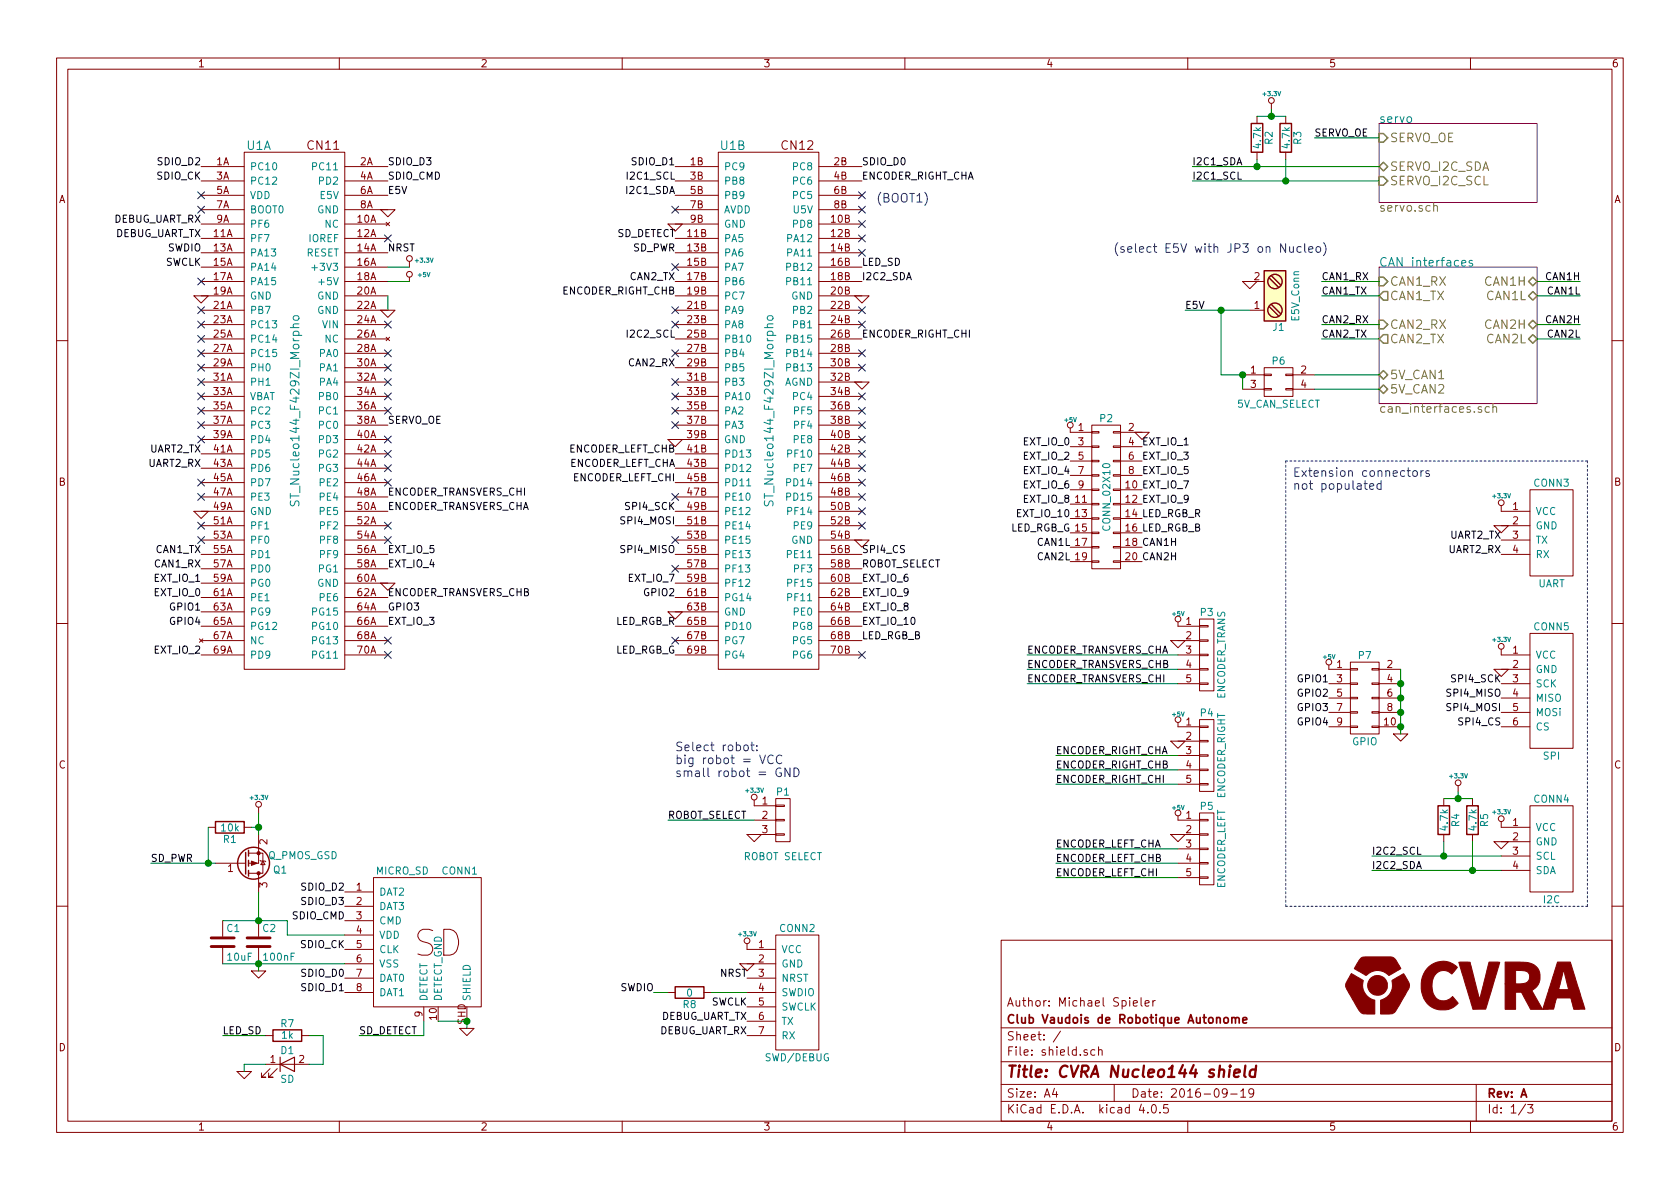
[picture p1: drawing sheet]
EESchema Schematic File Version 2
LIBS:power
LIBS:device
LIBS:transistors
LIBS:conn
LIBS:linear
LIBS:regul
LIBS:74xx
LIBS:cmos4000
LIBS:adc-dac
LIBS:memory
LIBS:xilinx
LIBS:microcontrollers
LIBS:dsp
LIBS:microchip
LIBS:analog_switches
LIBS:motorola
LIBS:texas
LIBS:intel
LIBS:audio
LIBS:interface
LIBS:digital-audio
LIBS:philips
LIBS:display
LIBS:cypress
LIBS:siliconi
LIBS:opto
LIBS:atmel
LIBS:contrib
LIBS:valves
LIBS:_connectors
LIBS:_discrete
LIBS:_div
LIBS:_ic
LIBS:_linear-regulators
LIBS:_power
LIBS:_sensors
LIBS:_stm32
LIBS:_transceiver
LIBS:_wireless
LIBS:cvra
LIBS:logo
LIBS:Mec
LIBS:shield-cache
EELAYER 25 0
EELAYER END
$Descr A4 11693 8268
encoding utf-8
Sheet 1 3
Title "CVRA Nucleo144 shield"
Date "2016-09-19"
Rev "A"
Comp "Club Vaudois de Robotique Autonome"
Comment1 "Author: Michael Spieler"
Comment2 ""
Comment3 ""
Comment4 ""
$EndDescr
$Comp
L ST_Nucleo144_F429ZI_Morpho U1
U 1 1
P 2050 2850
F 0 "U1" H 1800 4700 60  0000 C CNN
F 1 "ST_Nucleo144_F429ZI_Morpho" V 2050 2850 60  0000 C CNN
F 2 "_connectors:ST_Nucleo144_F429ZI_Morpho" H 2050 3200 60  0001 C CNN
F 3 "" H 2050 3200 60  0000 C CNN
	1    2050 2850
	1    0    0    -1  
$EndComp
$Comp
L ST_Nucleo144_F429ZI_Morpho U1
U 2 1
P 5350 2850
F 0 "U1" H 5100 4700 60  0000 C CNN
F 1 "ST_Nucleo144_F429ZI_Morpho" V 5350 2850 60  0000 C CNN
F 2 "_connectors:ST_Nucleo144_F429ZI_Morpho" H 5350 3200 60  0001 C CNN
F 3 "" H 5350 3200 60  0000 C CNN
	2    5350 2850
	1    0    0    -1  
$EndComp
$Comp
L CVRA_logo #G1
U 1 1
P 10200 6850
F 0 "#G1" H 10200 6682 60  0001 C CNN
F 1 "CVRA_logo" H 10200 7018 60  0001 C CNN
F 2 "" H 10200 6850 60  0000 C CNN
F 3 "" H 10200 6850 60  0000 C CNN
	1    10200 6850
	1    0    0    -1  
$EndComp
$Comp
L I2C CONN4
U 1 1
P 10800 5900
F 0 "CONN4" H 10800 6250 50  0000 C CNN
F 1 "I2C" H 10800 5550 50  0000 C CNN
F 2 "_connectors:Molex-PicoBlade-4" H 10800 5900 50  0001 C CNN
F 3 "DOCUMENTATION" H 10800 5900 50  0001 C CNN
	1    10800 5900
	1    0    0    -1  
$EndComp
$Comp
L SPI CONN5
U 1 1
P 11200 5050
F 0 "CONN5" H 10800 5750 50  0000 C CNN
F 1 "SPI" H 10800 4850 50  0000 C CNN
F 2 "_connectors:Molex-PicoBlade-6" H 11100 5600 39  0001 C CNN
F 3 "" H 11100 5600 39  0000 C CNN
	1    11200 5050
	1    0    0    -1  
$EndComp
$Comp
L UART CONN3
U 1 1
P 10800 3700
F 0 "CONN3" H 10800 4050 50  0000 C CNN
F 1 "UART" H 10800 3350 50  0000 C CNN
F 2 "_connectors:Molex-PicoBlade-4" H 10800 3700 50  0001 C CNN
F 3 "DOCUMENTATION" H 10800 3700 50  0001 C CNN
	1    10800 3700
	1    0    0    -1  
$EndComp
$Comp
L GND #PWR01
U 1 1
P 9750 5100
F 0 "#PWR01" H 9750 5100 30  0001 C CNN
F 1 "GND" H 9750 5030 30  0001 C CNN
F 2 "" H 9750 5100 60  0000 C CNN
F 3 "" H 9750 5100 60  0000 C CNN
	1    9750 5100
	1    0    0    -1  
$EndComp
Text Label 9250 4750 2    50   ~ 0
GPIO1
Text Label 9250 4850 2    50   ~ 0
GPIO2
Text Label 9250 4950 2    50   ~ 0
GPIO3
Text Label 9250 5050 2    50   ~ 0
GPIO4
$Sheet
S 9600 1850 1100 950 
U 58172972
F0 "CAN interfaces" 60
F1 "can_interfaces.sch" 60
F2 "CAN1_RX" I L 9600 1950 60 
F3 "CAN1_TX" O L 9600 2050 60 
F4 "CAN2_RX" I L 9600 2250 60 
F5 "CAN2_TX" O L 9600 2350 60 
F6 "CAN1H" B R 10700 1950 60 
F7 "CAN1L" B R 10700 2050 60 
F8 "CAN2H" B R 10700 2250 60 
F9 "CAN2L" B R 10700 2350 60 
F10 "5V_CAN1" B L 9600 2600 60 
F11 "5V_CAN2" B L 9600 2700 60 
$EndSheet
$Comp
L MICRO_SD CONN1
U 1 1
P 3000 6550
F 0 "CONN1" H 3200 7050 50  0000 C CNN
F 1 "MICRO_SD" H 2800 7050 50  0000 C CNN
F 2 "_div:_Molex-microSD-502570-0893" H 3100 6550 50  0001 C CNN
F 3 "DOCUMENTATION" H 3100 6550 50  0001 C CNN
	1    3000 6550
	1    0    0    -1  
$EndComp
Text Label 2400 6800 2    50   ~ 0
SDIO_D0
Text Label 2400 6900 2    50   ~ 0
SDIO_D1
Text Label 2400 6200 2    50   ~ 0
SDIO_D2
Text Label 2400 6300 2    50   ~ 0
SDIO_D3
Text Label 2400 6400 2    50   ~ 0
SDIO_CMD
Text Label 2400 6600 2    50   ~ 0
SDIO_CK
Text Label 4700 1650 2    50   ~ 0
SD_DETECT
Text Label 2500 7200 0    50   ~ 0
SD_DETECT
Text Label 1400 1250 2    50   ~ 0
SDIO_CK
Text Label 2700 1150 0    50   ~ 0
SDIO_D3
Text Label 1400 1150 2    50   ~ 0
SDIO_D2
Text Label 4700 1150 2    50   ~ 0
SDIO_D1
Text Label 6000 1150 0    50   ~ 0
SDIO_D0
Text Label 2700 1250 0    50   ~ 0
SDIO_CMD
$Comp
L GND #PWR02
U 1 1
P 3250 7150
F 0 "#PWR02" H 3250 7150 30  0001 C CNN
F 1 "GND" H 3250 7080 30  0001 C CNN
F 2 "" H 3250 7150 60  0000 C CNN
F 3 "" H 3250 7150 60  0000 C CNN
	1    3250 7150
	1    0    0    -1  
$EndComp
Text Label 1050 6000 0    50   ~ 0
SD_PWR
$Comp
L C C2
U 1 1
P 1800 6550
F 0 "C2" H 1825 6650 50  0000 L CNN
F 1 "100nF" H 1825 6450 50  0000 L CNN
F 2 "Capacitors_SMD:C_0805" H 1838 6400 50  0001 C CNN
F 3 "" H 1800 6550 50  0000 C CNN
	1    1800 6550
	1    0    0    -1  
$EndComp
$Comp
L C C1
U 1 1
P 1550 6550
F 0 "C1" H 1575 6650 50  0000 L CNN
F 1 "10uF" H 1575 6450 50  0000 L CNN
F 2 "Capacitors_SMD:C_0805" H 1588 6400 50  0001 C CNN
F 3 "" H 1550 6550 50  0000 C CNN
	1    1550 6550
	1    0    0    -1  
$EndComp
$Comp
L GND #PWR03
U 1 1
P 1800 6750
F 0 "#PWR03" H 1800 6750 30  0001 C CNN
F 1 "GND" H 1800 6680 30  0001 C CNN
F 2 "" H 1800 6750 60  0000 C CNN
F 3 "" H 1800 6750 60  0000 C CNN
	1    1800 6750
	1    0    0    -1  
$EndComp
$Comp
L Q_PMOS_GSD Q1
U 1 1
P 1700 6000
F 0 "Q1" H 2000 6050 50  0000 R CNN
F 1 "Q_PMOS_GSD" H 2350 5950 50  0000 R CNN
F 2 "TO_SOT_Packages_SMD:SOT-23_Handsoldering" H 1900 6100 50  0001 C CNN
F 3 "" H 1700 6000 50  0000 C CNN
	1    1700 6000
	1    0    0    1   
$EndComp
$Comp
L R R1
U 1 1
P 1600 5750
F 0 "R1" V 1680 5750 50  0000 C CNN
F 1 "10k" V 1600 5750 50  0000 C CNN
F 2 "Resistors_SMD:R_0805" V 1530 5750 50  0001 C CNN
F 3 "" H 1600 5750 50  0000 C CNN
	1    1600 5750
	0    1    1    0   
$EndComp
Text Label 4700 1750 2    50   ~ 0
SD_PWR
$Comp
L CONN_02X10 P2
U 1 1
P 7700 3450
F 0 "P2" H 7700 4000 50  0000 C CNN
F 1 "CONN_02X10" V 7700 3450 50  0000 C CNN
F 2 "Connect:IDC_Header_Straight_20pins" H 7700 2250 50  0001 C CNN
F 3 "" H 7700 2250 50  0000 C CNN
	1    7700 3450
	1    0    0    -1  
$EndComp
$Comp
L +5V #PWR04
U 1 1
P 7450 3000
F 0 "#PWR04" H 7450 3090 20  0001 C CNN
F 1 "+5V" H 7450 3090 30  0000 C CNN
F 2 "" H 7450 3000 60  0000 C CNN
F 3 "" H 7450 3000 60  0000 C CNN
	1    7450 3000
	1    0    0    -1  
$EndComp
$Comp
L GND #PWR05
U 1 1
P 7950 3000
F 0 "#PWR05" H 7950 3000 30  0001 C CNN
F 1 "GND" H 7950 2930 30  0001 C CNN
F 2 "" H 7950 3000 60  0000 C CNN
F 3 "" H 7950 3000 60  0000 C CNN
	1    7950 3000
	1    0    0    -1  
$EndComp
$Comp
L CONN_02X05 P7
U 1 1
P 9500 4850
F 0 "P7" H 9500 5150 50  0000 C CNN
F 1 "GPIO" H 9500 4550 50  0000 C CNN
F 2 "Pin_Headers:Pin_Header_Straight_2x05" H 9500 3650 50  0001 C CNN
F 3 "" H 9500 3650 50  0000 C CNN
	1    9500 4850
	1    0    0    -1  
$EndComp
$Comp
L +5V #PWR06
U 1 1
P 9250 4650
F 0 "#PWR06" H 9250 4740 20  0001 C CNN
F 1 "+5V" H 9250 4740 30  0000 C CNN
F 2 "" H 9250 4650 60  0000 C CNN
F 3 "" H 9250 4650 60  0000 C CNN
	1    9250 4650
	1    0    0    -1  
$EndComp
$Comp
L CONN_01X05 P4
U 1 1
P 8400 5250
F 0 "P4" H 8400 5550 50  0000 C CNN
F 1 "ENCODER_RIGHT" V 8500 5250 50  0000 C CNN
F 2 "_connectors:Molex-PicoBlade-5" H 8400 5250 50  0001 C CNN
F 3 "" H 8400 5250 50  0000 C CNN
	1    8400 5250
	1    0    0    -1  
$EndComp
$Comp
L CONN_01X05 P5
U 1 1
P 8400 5900
F 0 "P5" H 8400 6200 50  0000 C CNN
F 1 "ENCODER_LEFT" V 8500 5900 50  0000 C CNN
F 2 "_connectors:Molex-PicoBlade-5" H 8400 5900 50  0001 C CNN
F 3 "" H 8400 5900 50  0000 C CNN
	1    8400 5900
	1    0    0    -1  
$EndComp
$Comp
L +5V #PWR07
U 1 1
P 8200 5050
F 0 "#PWR07" H 8200 5140 20  0001 C CNN
F 1 "+5V" H 8200 5140 30  0000 C CNN
F 2 "" H 8200 5050 60  0000 C CNN
F 3 "" H 8200 5050 60  0000 C CNN
	1    8200 5050
	1    0    0    -1  
$EndComp
$Comp
L GND #PWR08
U 1 1
P 8200 5800
F 0 "#PWR08" H 8200 5800 30  0001 C CNN
F 1 "GND" H 8200 5730 30  0001 C CNN
F 2 "" H 8200 5800 60  0000 C CNN
F 3 "" H 8200 5800 60  0000 C CNN
	1    8200 5800
	1    0    0    -1  
$EndComp
$Comp
L GND #PWR09
U 1 1
P 8200 5150
F 0 "#PWR09" H 8200 5150 30  0001 C CNN
F 1 "GND" H 8200 5080 30  0001 C CNN
F 2 "" H 8200 5150 60  0000 C CNN
F 3 "" H 8200 5150 60  0000 C CNN
	1    8200 5150
	1    0    0    -1  
$EndComp
Text Label 7350 5250 0    50   ~ 0
ENCODER_RIGHT_CHA
Text Label 7350 5350 0    50   ~ 0
ENCODER_RIGHT_CHB
Text Label 7350 5900 0    50   ~ 0
ENCODER_LEFT_CHA
Text Label 7350 6000 0    50   ~ 0
ENCODER_LEFT_CHB
Text Label 7350 5450 0    50   ~ 0
ENCODER_RIGHT_CHI
Text Label 7350 6100 0    50   ~ 0
ENCODER_LEFT_CHI
$Sheet
S 9600 850  1100 550 
U 584D3A1E
F0 "servo" 60
F1 "servo.sch" 60
F2 "SERVO_I2C_SDA" B L 9600 1150 60 
F3 "SERVO_I2C_SCL" I L 9600 1250 60 
F4 "SERVO_OE" I L 9600 950 60 
$EndSheet
Text Label 9200 2050 0    50   ~ 0
CAN1_TX
Text Label 9200 1950 0    50   ~ 0
CAN1_RX
Text Label 1400 3950 2    50   ~ 0
CAN1_RX
Text Label 1400 3850 2    50   ~ 0
CAN1_TX
Text Label 4700 1950 2    50   ~ 0
CAN2_TX
Text Label 4700 2550 2    50   ~ 0
CAN2_RX
Text Label 9200 2250 0    50   ~ 0
CAN2_RX
Text Label 9200 2350 0    50   ~ 0
CAN2_TX
$Comp
L CONN_01X05 P3
U 1 1
P 8400 4550
F 0 "P3" H 8400 4850 50  0000 C CNN
F 1 "ENCODER_TRANS" V 8500 4550 50  0000 C CNN
F 2 "_connectors:Molex-PicoBlade-5" H 8400 4550 50  0001 C CNN
F 3 "" H 8400 4550 50  0000 C CNN
	1    8400 4550
	1    0    0    -1  
$EndComp
Text Label 7150 4550 0    50   ~ 0
ENCODER_TRANSVERS_CHA
Text Label 7150 4650 0    50   ~ 0
ENCODER_TRANSVERS_CHB
Text Label 7150 4750 0    50   ~ 0
ENCODER_TRANSVERS_CHI
Text Label 6000 3850 0    50   ~ 0
SPI4_CS
Text Label 4700 3550 2    50   ~ 0
SPI4_SCK
Text Label 4700 3850 2    50   ~ 0
SPI4_MISO
Text Label 4700 3650 2    50   ~ 0
SPI4_MOSI
Text Label 10450 4750 2    50   ~ 0
SPI4_SCK
Text Label 10450 4950 2    50   ~ 0
SPI4_MOSI
Text Label 10450 4850 2    50   ~ 0
SPI4_MISO
Text Label 10450 5050 2    50   ~ 0
SPI4_CS
$Comp
L GND #PWR010
U 1 1
P 10450 4650
F 0 "#PWR010" H 10450 4650 30  0001 C CNN
F 1 "GND" H 10450 4580 30  0001 C CNN
F 2 "" H 10450 4650 60  0000 C CNN
F 3 "" H 10450 4650 60  0000 C CNN
	1    10450 4650
	1    0    0    -1  
$EndComp
Text Label 4700 2350 2    50   ~ 0
I2C2_SCL
Text Label 6000 1950 0    50   ~ 0
I2C2_SDA
Text Label 1400 3150 2    50   ~ 0
UART2_TX
Text Label 1400 3250 2    50   ~ 0
UART2_RX
Text Label 10450 3750 2    50   ~ 0
UART2_TX
Text Label 10450 3850 2    50   ~ 0
UART2_RX
Text Label 9550 6050 0    50   ~ 0
I2C2_SDA
Text Label 9550 5950 0    50   ~ 0
I2C2_SCL
$Comp
L GND #PWR011
U 1 1
P 10450 3650
F 0 "#PWR011" H 10450 3650 30  0001 C CNN
F 1 "GND" H 10450 3580 30  0001 C CNN
F 2 "" H 10450 3650 60  0000 C CNN
F 3 "" H 10450 3650 60  0000 C CNN
	1    10450 3650
	1    0    0    -1  
$EndComp
$Comp
L GND #PWR012
U 1 1
P 10450 5850
F 0 "#PWR012" H 10450 5850 30  0001 C CNN
F 1 "GND" H 10450 5780 30  0001 C CNN
F 2 "" H 10450 5850 60  0000 C CNN
F 3 "" H 10450 5850 60  0000 C CNN
	1    10450 5850
	1    0    0    -1  
$EndComp
$Comp
L SWD/DEBUG CONN2
U 1 1
P 5550 6900
F 0 "CONN2" H 5550 7350 50  0000 C CNN
F 1 "SWD/DEBUG" H 5550 6450 50  0000 C CNN
F 2 "Connectors_Molex:Molex_PicoBlade_53261-0771_07x1.25mm_Angled" H 5550 6850 50  0001 C CNN
F 3 "DOCUMENTATION" H 5550 6850 50  0001 C CNN
	1    5550 6900
	1    0    0    -1  
$EndComp
Text Label 6000 1250 0    50   ~ 0
ENCODER_RIGHT_CHA
Text Label 4700 2050 2    50   ~ 0
ENCODER_RIGHT_CHB
Text Label 6000 2350 0    50   ~ 0
ENCODER_RIGHT_CHI
NoConn ~ 6000 1350
Text Label 4700 3250 2    50   ~ 0
ENCODER_LEFT_CHA
Text Label 4700 3150 2    50   ~ 0
ENCODER_LEFT_CHB
Text Label 4700 3350 2    50   ~ 0
ENCODER_LEFT_CHI
Text Label 2700 3550 0    50   ~ 0
ENCODER_TRANSVERS_CHA
Text Label 2700 4150 0    50   ~ 0
ENCODER_TRANSVERS_CHB
Text Label 2700 3450 0    50   ~ 0
ENCODER_TRANSVERS_CHI
$Comp
L +5V #PWR013
U 1 1
P 8200 4350
F 0 "#PWR013" H 8200 4440 20  0001 C CNN
F 1 "+5V" H 8200 4440 30  0000 C CNN
F 2 "" H 8200 4350 60  0000 C CNN
F 3 "" H 8200 4350 60  0000 C CNN
	1    8200 4350
	1    0    0    -1  
$EndComp
$Comp
L GND #PWR014
U 1 1
P 8200 4450
F 0 "#PWR014" H 8200 4450 30  0001 C CNN
F 1 "GND" H 8200 4380 30  0001 C CNN
F 2 "" H 8200 4450 60  0000 C CNN
F 3 "" H 8200 4450 60  0000 C CNN
	1    8200 4450
	1    0    0    -1  
$EndComp
Text Label 5200 7100 2    50   ~ 0
DEBUG_UART_TX
Text Label 5200 7200 2    50   ~ 0
DEBUG_UART_RX
Text Label 1400 1550 2    50   ~ 0
DEBUG_UART_RX
Text Label 1400 1650 2    50   ~ 0
DEBUG_UART_TX
Text Label 5200 7000 2    50   ~ 0
SWCLK
Text Label 4550 6900 2    50   ~ 0
SWDIO
Text Label 5200 6800 2    50   ~ 0
NRST
$Comp
L GND #PWR015
U 1 1
P 5200 6700
F 0 "#PWR015" H 5200 6700 30  0001 C CNN
F 1 "GND" H 5200 6630 30  0001 C CNN
F 2 "" H 5200 6700 60  0000 C CNN
F 3 "" H 5200 6700 60  0000 C CNN
	1    5200 6700
	1    0    0    -1  
$EndComp
Text Label 2700 1750 0    50   ~ 0
NRST
Text Label 1400 1750 2    50   ~ 0
SWDIO
Text Label 1400 1850 2    50   ~ 0
SWCLK
Text Label 11000 1950 2    50   ~ 0
CAN1H
Text Label 11000 2250 2    50   ~ 0
CAN2H
Text Label 11000 2050 2    50   ~ 0
CAN1L
Text Label 11000 2350 2    50   ~ 0
CAN2L
Text Label 7950 3800 0    50   ~ 0
CAN1H
Text Label 7450 3800 2    50   ~ 0
CAN1L
Text Label 7950 3900 0    50   ~ 0
CAN2H
Text Label 7450 3900 2    50   ~ 0
CAN2L
$Comp
L CONN_01X03 P1
U 1 1
P 5450 5700
F 0 "P1" H 5450 5900 50  0000 C CNN
F 1 "ROBOT SELECT" H 5450 5450 50  0000 C CNN
F 2 "Pin_Headers:Pin_Header_Straight_1x03" H 5450 5700 50  0001 C CNN
F 3 "" H 5450 5700 50  0000 C CNN
	1    5450 5700
	1    0    0    -1  
$EndComp
Text Label 6000 3950 0    50   ~ 0
ROBOT_SELECT
Text Label 4650 5700 0    50   ~ 0
ROBOT_SELECT
$Comp
L GND #PWR016
U 1 1
P 5250 5800
F 0 "#PWR016" H 5250 5800 30  0001 C CNN
F 1 "GND" H 5250 5730 30  0001 C CNN
F 2 "" H 5250 5800 60  0000 C CNN
F 3 "" H 5250 5800 60  0000 C CNN
	1    5250 5800
	1    0    0    -1  
$EndComp
Text Label 4700 1250 2    50   ~ 0
I2C1_SCL
Text Label 4700 1350 2    50   ~ 0
I2C1_SDA
Text Label 8300 1250 0    50   ~ 0
I2C1_SCL
Text Label 8300 1150 0    50   ~ 0
I2C1_SDA
Text Label 9150 950  0    50   ~ 0
SERVO_OE
Text Label 2700 2950 0    50   ~ 0
SERVO_OE
NoConn ~ 6000 2150
Text Notes 4700 5400 0    60   ~ 0
Select robot:\nbig robot = VCC\nsmall robot = GND
Text Label 1400 4250 2    50   ~ 0
GPIO1
Text Label 4700 4150 2    50   ~ 0
GPIO2
Text Label 2700 4250 0    50   ~ 0
GPIO3
Text Label 1400 4350 2    50   ~ 0
GPIO4
Text Label 7450 3100 2    50   ~ 0
EXT_IO_0
Text Label 7950 3100 0    50   ~ 0
EXT_IO_1
Text Label 7950 3200 0    50   ~ 0
EXT_IO_3
Text Label 7950 3300 0    50   ~ 0
EXT_IO_5
Text Label 7950 3400 0    50   ~ 0
EXT_IO_7
Text Label 7950 3500 0    50   ~ 0
EXT_IO_9
Text Label 7450 3200 2    50   ~ 0
EXT_IO_2
Text Label 7450 3300 2    50   ~ 0
EXT_IO_4
Text Label 7450 3400 2    50   ~ 0
EXT_IO_6
Text Label 7450 3500 2    50   ~ 0
EXT_IO_8
Text Label 7450 3600 2    50   ~ 0
EXT_IO_10
Text Label 7950 3600 0    50   ~ 0
LED_RGB_R
Text Label 7950 3700 0    50   ~ 0
LED_RGB_B
Text Label 7450 3700 2    50   ~ 0
LED_RGB_G
Text Label 1400 4150 2    50   ~ 0
EXT_IO_0
Text Label 1400 4050 2    50   ~ 0
EXT_IO_1
Text Label 1400 4550 2    50   ~ 0
EXT_IO_2
Text Label 2700 3950 0    50   ~ 0
EXT_IO_4
Text Label 6000 4050 0    50   ~ 0
EXT_IO_6
Text Label 6000 4250 0    50   ~ 0
EXT_IO_8
Text Label 6000 4350 0    50   ~ 0
EXT_IO_10
Text Label 4700 4550 2    50   ~ 0
LED_RGB_G
Text Label 2700 4350 0    50   ~ 0
EXT_IO_3
Text Label 2700 3850 0    50   ~ 0
EXT_IO_5
Text Label 4700 4050 2    50   ~ 0
EXT_IO_7
Text Label 6000 4150 0    50   ~ 0
EXT_IO_9
Text Label 4700 4350 2    50   ~ 0
LED_RGB_R
Text Label 6000 4450 0    50   ~ 0
LED_RGB_B
$Comp
L R R4
U 1 1
P 10050 5700
F 0 "R4" V 10130 5700 50  0000 C CNN
F 1 "4.7k" V 10050 5700 50  0000 C CNN
F 2 "Resistors_SMD:R_0805" V 9980 5700 50  0001 C CNN
F 3 "" H 10050 5700 50  0000 C CNN
	1    10050 5700
	1    0    0    -1  
$EndComp
$Comp
L R R5
U 1 1
P 10250 5700
F 0 "R5" V 10330 5700 50  0000 C CNN
F 1 "4.7k" V 10250 5700 50  0000 C CNN
F 2 "Resistors_SMD:R_0805" V 10180 5700 50  0001 C CNN
F 3 "" H 10250 5700 50  0000 C CNN
	1    10250 5700
	1    0    0    -1  
$EndComp
$Comp
L R R2
U 1 1
P 8750 950
F 0 "R2" V 8830 950 50  0000 C CNN
F 1 "4.7k" V 8750 950 50  0000 C CNN
F 2 "Resistors_SMD:R_0805" V 8680 950 50  0001 C CNN
F 3 "" H 8750 950 50  0000 C CNN
	1    8750 950 
	1    0    0    -1  
$EndComp
$Comp
L R R3
U 1 1
P 8950 950
F 0 "R3" V 9030 950 50  0000 C CNN
F 1 "4.7k" V 8950 950 50  0000 C CNN
F 2 "Resistors_SMD:R_0805" V 8880 950 50  0001 C CNN
F 3 "" H 8950 950 50  0000 C CNN
	1    8950 950 
	1    0    0    -1  
$EndComp
Text Notes 6100 1400 0    60   ~ 0
(BOOT1)
$Comp
L +5V #PWR017
U 1 1
P 2850 1950
F 0 "#PWR017" H 2850 2040 20  0001 C CNN
F 1 "+5V" H 2950 2000 30  0000 C CNN
F 2 "" H 2850 1950 60  0001 C CNN
F 3 "" H 2850 1950 60  0001 C CNN
	1    2850 1950
	1    0    0    -1  
$EndComp
$Comp
L Screw_Terminal_1x02 J1
U 1 1
P 8900 2050
F 0 "J1" H 8900 2300 50  0000 C TNN
F 1 "E5V_Conn" V 8750 2050 50  0000 C TNN
F 2 "Terminal_Blocks:TerminalBlock_Pheonix_MKDS1.5-2pol" H 8900 1825 50  0001 C CNN
F 3 "" H 8875 2050 50  0001 C CNN
	1    8900 2050
	-1   0    0    1   
$EndComp
$Comp
L CONN_02X02 P6
U 1 1
P 8900 2650
F 0 "P6" H 8900 2800 50  0000 C CNN
F 1 "5V_CAN_SELECT" H 8900 2500 50  0000 C CNN
F 2 "Pin_Headers:Pin_Header_Straight_2x02" H 8900 1450 50  0001 C CNN
F 3 "" H 8900 1450 50  0000 C CNN
	1    8900 2650
	1    0    0    -1  
$EndComp
Text Label 2700 1350 0    50   ~ 0
E5V
Text Label 8250 2150 0    50   ~ 0
E5V
$Comp
L GND #PWR018
U 1 1
P 8700 1950
F 0 "#PWR018" H 8700 1950 30  0001 C CNN
F 1 "GND" H 8700 1880 30  0001 C CNN
F 2 "" H 8700 1950 60  0001 C CNN
F 3 "" H 8700 1950 60  0001 C CNN
	1    8700 1950
	1    0    0    -1  
$EndComp
Text Notes 7750 1750 0    60   ~ 0
(select E5V with JP3 on Nucleo)
Text Notes 9000 3400 0    60   ~ 0
Extension connectors\nnot populated
$Comp
L +3.3V #PWR019
U 1 1
P 1800 5650
F 0 "#PWR019" H 1800 5610 30  0001 C CNN
F 1 "+3.3V" H 1800 5760 30  0000 C CNN
F 2 "" H 1800 5650 60  0001 C CNN
F 3 "" H 1800 5650 60  0001 C CNN
	1    1800 5650
	1    0    0    -1  
$EndComp
$Comp
L +3.3V #PWR020
U 1 1
P 5250 5600
F 0 "#PWR020" H 5250 5560 30  0001 C CNN
F 1 "+3.3V" H 5250 5710 30  0000 C CNN
F 2 "" H 5250 5600 60  0001 C CNN
F 3 "" H 5250 5600 60  0001 C CNN
	1    5250 5600
	1    0    0    -1  
$EndComp
$Comp
L +3.3V #PWR021
U 1 1
P 10450 5750
F 0 "#PWR021" H 10450 5710 30  0001 C CNN
F 1 "+3.3V" H 10450 5860 30  0000 C CNN
F 2 "" H 10450 5750 60  0001 C CNN
F 3 "" H 10450 5750 60  0001 C CNN
	1    10450 5750
	1    0    0    -1  
$EndComp
$Comp
L +3.3V #PWR022
U 1 1
P 10450 4550
F 0 "#PWR022" H 10450 4510 30  0001 C CNN
F 1 "+3.3V" H 10450 4660 30  0000 C CNN
F 2 "" H 10450 4550 60  0001 C CNN
F 3 "" H 10450 4550 60  0001 C CNN
	1    10450 4550
	1    0    0    -1  
$EndComp
$Comp
L +3.3V #PWR023
U 1 1
P 10450 3550
F 0 "#PWR023" H 10450 3510 30  0001 C CNN
F 1 "+3.3V" H 10450 3660 30  0000 C CNN
F 2 "" H 10450 3550 60  0001 C CNN
F 3 "" H 10450 3550 60  0001 C CNN
	1    10450 3550
	1    0    0    -1  
$EndComp
$Comp
L +3.3V #PWR024
U 1 1
P 8850 750
F 0 "#PWR024" H 8850 710 30  0001 C CNN
F 1 "+3.3V" H 8850 860 30  0000 C CNN
F 2 "" H 8850 750 60  0001 C CNN
F 3 "" H 8850 750 60  0001 C CNN
	1    8850 750 
	1    0    0    -1  
$EndComp
$Comp
L +5V #PWR025
U 1 1
P 8200 5700
F 0 "#PWR025" H 8200 5790 20  0001 C CNN
F 1 "+5V" H 8200 5790 30  0000 C CNN
F 2 "" H 8200 5700 60  0000 C CNN
F 3 "" H 8200 5700 60  0000 C CNN
	1    8200 5700
	1    0    0    -1  
$EndComp
$Comp
L +3.3V #PWR026
U 1 1
P 10150 5500
F 0 "#PWR026" H 10150 5460 30  0001 C CNN
F 1 "+3.3V" H 10150 5610 30  0000 C CNN
F 2 "" H 10150 5500 60  0001 C CNN
F 3 "" H 10150 5500 60  0001 C CNN
	1    10150 5500
	1    0    0    -1  
$EndComp
$Comp
L +3.3V #PWR027
U 1 1
P 2850 1850
F 0 "#PWR027" H 2850 1810 30  0001 C CNN
F 1 "+3.3V" H 2950 1900 30  0000 C CNN
F 2 "" H 2850 1850 60  0001 C CNN
F 3 "" H 2850 1850 60  0001 C CNN
	1    2850 1850
	1    0    0    -1  
$EndComp
$Comp
L GND #PWR028
U 1 1
P 2700 1450
F 0 "#PWR028" H 2700 1450 30  0001 C CNN
F 1 "GND" H 2700 1380 30  0001 C CNN
F 2 "" H 2700 1450 60  0001 C CNN
F 3 "" H 2700 1450 60  0001 C CNN
	1    2700 1450
	1    0    0    -1  
$EndComp
$Comp
L GND #PWR029
U 1 1
P 2700 2150
F 0 "#PWR029" H 2700 2150 30  0001 C CNN
F 1 "GND" H 2700 2080 30  0001 C CNN
F 2 "" H 2700 2150 60  0001 C CNN
F 3 "" H 2700 2150 60  0001 C CNN
	1    2700 2150
	1    0    0    -1  
$EndComp
Wire Wire Line
	9750 4650 9750 5100
Connection ~ 9750 4850
Connection ~ 9750 4950
Connection ~ 9750 5050
Wire Wire Line
	2950 7100 2950 7200
Wire Wire Line
	2950 7200 2500 7200
Wire Wire Line
	3050 7100 3250 7100
Wire Wire Line
	3250 7100 3250 7150
Connection ~ 3250 7100
Wire Wire Line
	1550 6700 2400 6700
Connection ~ 1800 6700
Wire Wire Line
	2400 6500 2000 6500
Wire Wire Line
	2000 6500 2000 6400
Wire Wire Line
	2000 6400 1550 6400
Connection ~ 1800 6400
Wire Wire Line
	1800 6750 1800 6700
Wire Wire Line
	1050 6000 1500 6000
Wire Wire Line
	1800 5650 1800 5800
Wire Wire Line
	1750 5750 1800 5750
Connection ~ 1800 5750
Wire Wire Line
	1450 5750 1450 6000
Connection ~ 1450 6000
Wire Wire Line
	1800 6200 1800 6400
Connection ~ 9750 4750
Wire Wire Line
	9200 1950 9600 1950
Wire Wire Line
	9200 2050 9600 2050
Wire Wire Line
	9200 2350 9600 2350
Wire Wire Line
	9600 2250 9200 2250
Wire Wire Line
	8200 4550 7150 4550
Wire Wire Line
	7150 4650 8200 4650
Wire Wire Line
	7150 4750 8200 4750
Wire Wire Line
	7350 5250 8200 5250
Wire Wire Line
	7350 5350 8200 5350
Wire Wire Line
	7350 5450 8200 5450
Wire Wire Line
	7350 5900 8200 5900
Wire Wire Line
	7350 6000 8200 6000
Wire Wire Line
	8200 6100 7350 6100
Wire Wire Line
	10700 2250 11000 2250
Wire Wire Line
	10700 2350 11000 2350
Wire Wire Line
	10700 2050 11000 2050
Wire Wire Line
	10700 1950 11000 1950
Wire Wire Line
	8300 1150 9600 1150
Wire Wire Line
	8300 1250 9600 1250
Wire Wire Line
	9150 950  9600 950 
Wire Wire Line
	9550 6050 10450 6050
Wire Wire Line
	10250 5850 10250 6050
Connection ~ 10250 6050
Wire Wire Line
	9550 5950 10450 5950
Wire Wire Line
	10050 5850 10050 5950
Connection ~ 10050 5950
Wire Wire Line
	10050 5550 10250 5550
Connection ~ 10150 5550
Wire Wire Line
	10150 5500 10150 5550
Wire Wire Line
	8750 1100 8750 1150
Connection ~ 8750 1150
Wire Wire Line
	8950 1100 8950 1250
Connection ~ 8950 1250
Wire Wire Line
	8750 800  8950 800 
Wire Wire Line
	8850 750  8850 800 
Connection ~ 8850 800 
Wire Wire Line
	4650 5700 5250 5700
Wire Wire Line
	9600 2600 9150 2600
Wire Wire Line
	9600 2700 9150 2700
Wire Wire Line
	8250 2150 8700 2150
Wire Wire Line
	8500 2150 8500 2600
Wire Wire Line
	8500 2600 8650 2600
Connection ~ 8500 2150
Wire Wire Line
	8650 2600 8650 2700
Connection ~ 8650 2600
Wire Notes Line
	8950 6300 11050 6300
Wire Notes Line
	11050 6300 11050 3200
Wire Notes Line
	11050 3200 8950 3200
Wire Notes Line
	8950 3200 8950 6300
Wire Wire Line
	2700 2050 2700 2150
$Comp
L GND #PWR030
U 1 1
P 2700 4050
F 0 "#PWR030" H 2700 4050 30  0001 C CNN
F 1 "GND" H 2700 3980 30  0001 C CNN
F 2 "" H 2700 4050 60  0001 C CNN
F 3 "" H 2700 4050 60  0001 C CNN
	1    2700 4050
	1    0    0    -1  
$EndComp
$Comp
L GND #PWR031
U 1 1
P 1400 3550
F 0 "#PWR031" H 1400 3550 30  0001 C CNN
F 1 "GND" H 1400 3480 30  0001 C CNN
F 2 "" H 1400 3550 60  0001 C CNN
F 3 "" H 1400 3550 60  0001 C CNN
	1    1400 3550
	1    0    0    -1  
$EndComp
$Comp
L GND #PWR032
U 1 1
P 1400 2050
F 0 "#PWR032" H 1400 2050 30  0001 C CNN
F 1 "GND" H 1400 1980 30  0001 C CNN
F 2 "" H 1400 2050 60  0001 C CNN
F 3 "" H 1400 2050 60  0001 C CNN
	1    1400 2050
	1    0    0    -1  
$EndComp
$Comp
L GND #PWR033
U 1 1
P 4700 1550
F 0 "#PWR033" H 4700 1550 30  0001 C CNN
F 1 "GND" H 4700 1480 30  0001 C CNN
F 2 "" H 4700 1550 60  0001 C CNN
F 3 "" H 4700 1550 60  0001 C CNN
	1    4700 1550
	1    0    0    -1  
$EndComp
$Comp
L GND #PWR034
U 1 1
P 4700 3050
F 0 "#PWR034" H 4700 3050 30  0001 C CNN
F 1 "GND" H 4700 2980 30  0001 C CNN
F 2 "" H 4700 3050 60  0001 C CNN
F 3 "" H 4700 3050 60  0001 C CNN
	1    4700 3050
	1    0    0    -1  
$EndComp
$Comp
L GND #PWR035
U 1 1
P 4700 4250
F 0 "#PWR035" H 4700 4250 30  0001 C CNN
F 1 "GND" H 4700 4180 30  0001 C CNN
F 2 "" H 4700 4250 60  0001 C CNN
F 3 "" H 4700 4250 60  0001 C CNN
	1    4700 4250
	1    0    0    -1  
$EndComp
$Comp
L GND #PWR036
U 1 1
P 6000 3750
F 0 "#PWR036" H 6000 3750 30  0001 C CNN
F 1 "GND" H 6000 3680 30  0001 C CNN
F 2 "" H 6000 3750 60  0001 C CNN
F 3 "" H 6000 3750 60  0001 C CNN
	1    6000 3750
	1    0    0    -1  
$EndComp
$Comp
L GND #PWR037
U 1 1
P 6000 2650
F 0 "#PWR037" H 6000 2650 30  0001 C CNN
F 1 "GND" H 6000 2580 30  0001 C CNN
F 2 "" H 6000 2650 60  0001 C CNN
F 3 "" H 6000 2650 60  0001 C CNN
	1    6000 2650
	1    0    0    -1  
$EndComp
$Comp
L GND #PWR038
U 1 1
P 6000 2050
F 0 "#PWR038" H 6000 2050 30  0001 C CNN
F 1 "GND" H 6000 1980 30  0001 C CNN
F 2 "" H 6000 2050 60  0001 C CNN
F 3 "" H 6000 2050 60  0001 C CNN
	1    6000 2050
	1    0    0    -1  
$EndComp
Wire Wire Line
	2850 1950 2700 1950
Wire Wire Line
	2700 1850 2850 1850
$Comp
L LED D1
U 1 1
P 2000 7400
F 0 "D1" H 2000 7500 50  0000 C CNN
F 1 "SD" H 2000 7300 50  0000 C CNN
F 2 "LEDs:LED_0805" H 2000 7400 50  0001 C CNN
F 3 "" H 2000 7400 50  0000 C CNN
	1    2000 7400
	1    0    0    -1  
$EndComp
Text Label 1550 7200 0    50   ~ 0
LED_SD
$Comp
L GND #PWR039
U 1 1
P 1700 7450
F 0 "#PWR039" H 1700 7450 30  0001 C CNN
F 1 "GND" H 1700 7380 30  0001 C CNN
F 2 "" H 1700 7450 60  0001 C CNN
F 3 "" H 1700 7450 60  0001 C CNN
	1    1700 7450
	1    0    0    -1  
$EndComp
Wire Wire Line
	1700 7450 1700 7400
Wire Wire Line
	1700 7400 1850 7400
Wire Wire Line
	1550 7200 1850 7200
Wire Wire Line
	2150 7200 2250 7200
Wire Wire Line
	2250 7200 2250 7400
Wire Wire Line
	2250 7400 2150 7400
$Comp
L R R7
U 1 1
P 2000 7200
F 0 "R7" V 2080 7200 50  0000 C CNN
F 1 "1k" V 2000 7200 50  0000 C CNN
F 2 "Resistors_SMD:R_0805" V 1930 7200 50  0001 C CNN
F 3 "" H 2000 7200 50  0000 C CNN
	1    2000 7200
	0    -1   -1   0   
$EndComp
$Comp
L R R8
U 1 1
P 4800 6900
F 0 "R8" V 4880 6900 50  0000 C CNN
F 1 "0" V 4800 6900 50  0000 C CNN
F 2 "Resistors_SMD:R_0805" V 4730 6900 50  0001 C CNN
F 3 "" H 4800 6900 50  0000 C CNN
	1    4800 6900
	0    1    1    0   
$EndComp
Wire Wire Line
	4650 6900 4550 6900
Wire Wire Line
	4950 6900 5200 6900
Text Label 6000 1850 0    50   ~ 0
LED_SD
NoConn ~ 6000 4550
NoConn ~ 4700 4450
NoConn ~ 2700 4450
NoConn ~ 2700 4550
NoConn ~ 4700 2150
NoConn ~ 4700 2250
$Comp
L +3.3V #PWR040
U 1 1
P 5200 6600
F 0 "#PWR040" H 5200 6560 30  0001 C CNN
F 1 "+3.3V" H 5200 6710 30  0000 C CNN
F 2 "" H 5200 6600 60  0001 C CNN
F 3 "" H 5200 6600 60  0001 C CNN
	1    5200 6600
	1    0    0    -1  
$EndComp
NoConn ~ 4700 3950
NoConn ~ 4700 3750
NoConn ~ 4700 3450
NoConn ~ 4700 2950
NoConn ~ 4700 2850
NoConn ~ 4700 2750
NoConn ~ 4700 2650
NoConn ~ 6000 3650
NoConn ~ 6000 3550
NoConn ~ 6000 3450
NoConn ~ 6000 3350
NoConn ~ 6000 3250
NoConn ~ 6000 3150
NoConn ~ 6000 3050
NoConn ~ 6000 2950
NoConn ~ 6000 2850
NoConn ~ 6000 2750
NoConn ~ 6000 2550
NoConn ~ 6000 2450
NoConn ~ 4700 2450
NoConn ~ 4700 1450
NoConn ~ 4700 1850
NoConn ~ 6000 1750
NoConn ~ 6000 1650
NoConn ~ 6000 1550
NoConn ~ 6000 1450
NoConn ~ 6000 2250
NoConn ~ 2700 3750
NoConn ~ 2700 3650
NoConn ~ 1400 3750
NoConn ~ 1400 3650
NoConn ~ 1400 3450
NoConn ~ 1400 3350
NoConn ~ 2700 3350
NoConn ~ 2700 3250
NoConn ~ 2700 3150
NoConn ~ 2700 3050
NoConn ~ 2700 2850
NoConn ~ 2700 2750
NoConn ~ 2700 2650
NoConn ~ 2700 2550
NoConn ~ 2700 2450
NoConn ~ 2700 2250
NoConn ~ 1400 3050
NoConn ~ 1400 2950
NoConn ~ 1400 2850
NoConn ~ 1400 2750
NoConn ~ 1400 2650
NoConn ~ 1400 2550
NoConn ~ 1400 2450
NoConn ~ 1400 2350
NoConn ~ 1400 2250
NoConn ~ 1400 2150
NoConn ~ 1400 1950
NoConn ~ 2700 1650
NoConn ~ 1400 1350
NoConn ~ 1400 1450
$EndSCHEMATC
